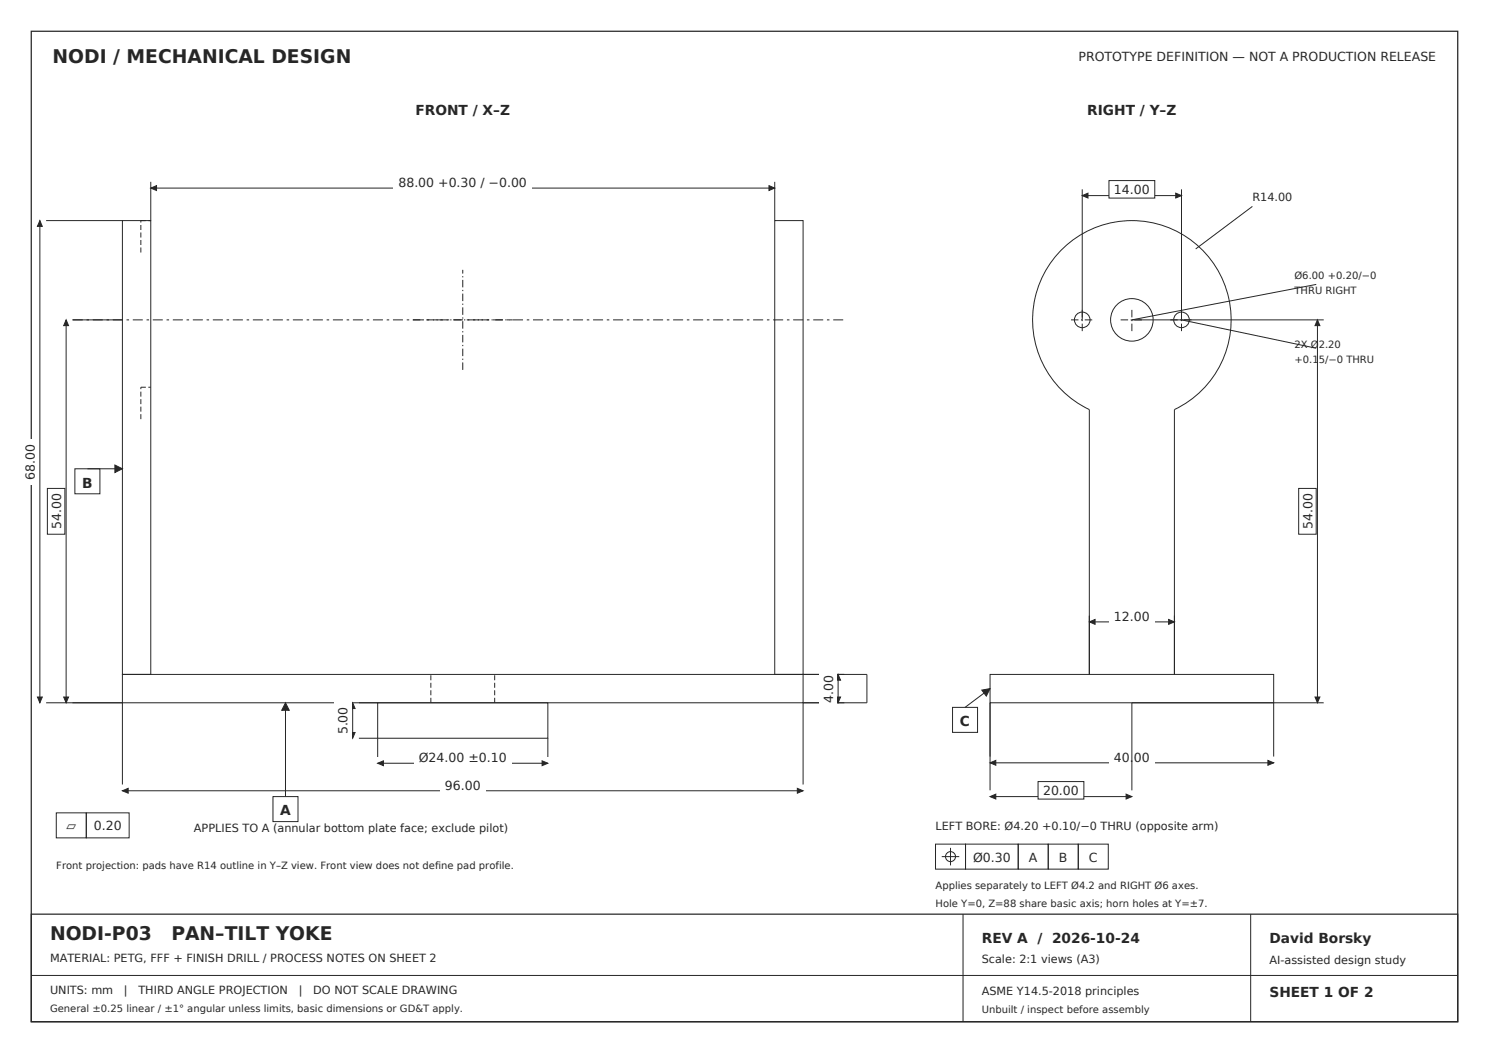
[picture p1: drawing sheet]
<svg xmlns="http://www.w3.org/2000/svg" width="420mm" height="297mm" viewBox="0 0 420 297" stroke-linecap="round" stroke-linejoin="round" font-family="sans-serif">
<path d="M8.8 8.8h402.4v279.4h-402.4zM8.8 257.8h402.4v30.4h-402.4z" fill="none" stroke="#1a2b2e" stroke-width=".35"/>
<path d="M34.5 62.2h8v128h-8zM218.5 62.2h8v128h-8zM34.5 190.2h192v8h-192zM34.5 198.2v23.1M106.5 198.2h48v10h-48zM226.5 190.2h18v8h-18v23.1M34.5 223h192M271.6 257.8v30.4M352.8 257.8v30.4M8.8 275.1h402.4" fill="none" stroke="#1a2b2e" stroke-width=".28"/>
<path d="M39.7 71.2v-9M39.7 62.2h2.8M39.7 118.2v-9M39.7 109.2h2.8M121.5 198.2v-8M139.5 198.2v-8" fill="none" stroke="#1a2b2e" stroke-width=".28" stroke-dasharray="1.4 .7" stroke-linecap="butt"/>
<path d="M116.4 90.2h28.2M130.5 104.3v-28.2" fill="none" stroke="#1a2b2e" stroke-width=".28" stroke-dasharray="2.1 .7 .4 .7" stroke-linecap="butt"/>
<path d="M20.5 90.2h218" fill="none" stroke="#1a2b2e" stroke-width=".28" stroke-dasharray="2.8 1.1 .7 1.1" stroke-linecap="butt"/>
<g fill="#1a2b2e" stroke="#1a2b2e" stroke-width=".28">
<path d="M34.5 223l1.7-.6v1.3z"/>
<path d="M224.9 222.4l1.6 .6-1.6 .7z"/>
</g>
<path d="M124.1 218.8h12.9v4.9h-12.9z" fill-rule="evenodd" fill="#fff"/>
<path d="M42.5 51.3v10.9M42.5 53h176M218.5 51.3v10.9" fill="none" stroke="#1a2b2e" stroke-width=".28"/>
<g fill="#1a2b2e" stroke="#1a2b2e" stroke-width=".28">
<path d="M42.5 53l1.7-.6v1.3z"/>
<path d="M216.9 52.4l1.6 .6-1.6 .7z"/>
</g>
<path d="M111 48.8h39.1v5h-39.1z" fill-rule="evenodd" fill="#fff"/>
<path d="M18.7 90.2v108M20.4 90.2h14.1M20.4 198.2h14.1" fill="none" stroke="#1a2b2e" stroke-width=".28"/>
<g fill="#1a2b2e" stroke="#1a2b2e" stroke-width=".28">
<path d="M18 196.6h1.3l-.6 1.6z"/>
<path d="M18.7 90.2l.6 1.6h-1.3z"/>
</g>
<path d="M13.4 137.8h4.9v12.9h-4.9z" fill-rule="evenodd" fill="#fff" stroke="#1a2b2e" stroke-width=".28"/>
<path d="M11.2 62.2v136M13 62.2h21.5M13 198.2h21.5" fill="none" stroke="#1a2b2e" stroke-width=".28"/>
<g fill="#1a2b2e" stroke="#1a2b2e" stroke-width=".28">
<path d="M10.6 196.6h1.3l-.7 1.6z"/>
<path d="M11.2 62.2l.7 1.6h-1.3z"/>
</g>
<path d="M6 123.8h4.9v12.9h-4.9z" fill-rule="evenodd" fill="#fff"/>
<path d="M226.5 198.2h11.7M226.5 190.2h11.7M236.4 190.2v8" fill="none" stroke="#1a2b2e" stroke-width=".28"/>
<g fill="#1a2b2e" stroke="#1a2b2e" stroke-width=".28">
<path d="M235.7 196.6h1.4l-.7 1.6z"/>
<path d="M236.4 190.2l.7 1.6h-1.4z"/>
</g>
<path d="M231.1 188.9h5v10.7h-5z" fill-rule="evenodd" fill="#fff"/>
<path d="M99.5 198.2v10M101.2 198.2h5.3M101.2 208.2h5.3" fill="none" stroke="#1a2b2e" stroke-width=".28"/>
<g fill="#1a2b2e" stroke="#1a2b2e" stroke-width=".28">
<path d="M98.8 206.6h1.4l-.7 1.6z"/>
<path d="M99.5 198.2l.7 1.6h-1.4z"/>
</g>
<path d="M94.2 197.9h4.9v10.7h-4.9z" fill-rule="evenodd" fill="#fff"/>
<path d="M106.5 208.2v5.3M106.5 215.3h48M154.5 208.2v5.3" fill="none" stroke="#1a2b2e" stroke-width=".28"/>
<g fill="#1a2b2e" stroke="#1a2b2e" stroke-width=".28">
<path d="M106.5 215.3l1.7-.7v1.4z"/>
<path d="M152.9 214.6l1.6 .7-1.6 .7z"/>
</g>
<path d="M116.7 211h27.6v5h-27.6z" fill-rule="evenodd" fill="#fff"/>
<g fill="#1a2b2e" stroke="#1a2b2e" stroke-width=".28">
<path d="M80.5 198.2l1.1 2.1h-2.1z"/>
<path d="M32.4 131.2l2.1 1-2.1 1.1z"/>
<path d="M279.3 215.2l1.6-.7v1.3z"/>
<path d="M357.6 214.5l1.7 .7-1.7 .6z"/>
</g>
<g fill="none" stroke="#1a2b2e" stroke-width=".28">
<path d="M21.1 132.2h7.1v7.1h-7.1zM24.6 132.2h9.9M80.5 198.2v26.5M279.3 190.2h80v8h-80zM279.3 198.2v15.2M307.3 190.2v-74.7a28 28 0 0 1-10-42.7 28 28 0 0 1 43.9 0 28 28 0 0 1-9.9 42.7v74.7M359.3 198.2v15.2M279.3 215.2h80M15.9 229.3h8.4v7h-8.4zM24.3 229.3h12.1v7h-12.1zM77 224.7h7.1v7h-7.1z"/>
<circle cx="305.3" cy="90.2" r="2.2"/>
<circle cx="319.3" cy="90.2" r="6"/>
<circle cx="333.3" cy="90.2" r="2.2"/>
</g>
<path d="M302.1 90.2h6.3M305.3 93.4v-6.4M316.1 90.2h6.3M319.3 93.4v-6.4M330.1 90.2h6.3M333.3 93.4v-6.4" fill="none" stroke="#1a2b2e" stroke-width=".28" stroke-dasharray="2.1 .7 .4 .7" stroke-linecap="butt"/>
<path d="M312.8 210.9h12.9v5h-12.9z" fill-rule="evenodd" fill="#fff"/>
<path d="M307.3 173.6v16.6M307.3 175.4h24M331.3 173.6v16.6" fill="none" stroke="#1a2b2e" stroke-width=".28"/>
<g fill="#1a2b2e" stroke="#1a2b2e" stroke-width=".28">
<path d="M307.3 175.4l1.6-.7v1.4z"/>
<path d="M329.6 174.7l1.7 .7-1.7 .7z"/>
</g>
<path d="M312.8 171.2h12.9v4.9h-12.9z" fill-rule="evenodd" fill="#fff"/>
<path d="M305.3 53.4v36.8M305.3 55.2h28M333.3 53.4v36.8" fill="none" stroke="#1a2b2e" stroke-width=".28"/>
<g fill="#1a2b2e" stroke="#1a2b2e" stroke-width=".28">
<path d="M305.3 55.2l1.6-.7v1.4z"/>
<path d="M331.6 54.5l1.7 .7-1.7 .7z"/>
</g>
<path d="M312.8 50.9h12.9v5h-12.9z" fill-rule="evenodd" fill="#fff" stroke="#1a2b2e" stroke-width=".28"/>
<path d="M319.3 90.2h54.1M371.6 90.2v108M319.3 198.2h54.1" fill="none" stroke="#1a2b2e" stroke-width=".28"/>
<g fill="#1a2b2e" stroke="#1a2b2e" stroke-width=".28">
<path d="M370.9 196.6h1.4l-.7 1.6z"/>
<path d="M371.6 90.2l.7 1.6h-1.4z"/>
</g>
<path d="M366.3 137.8h5v12.9h-5z" fill-rule="evenodd" fill="#fff" stroke="#1a2b2e" stroke-width=".28"/>
<path d="M279.3 198.2v24.7M319.3 198.2v24.7M279.3 224.7h40" fill="none" stroke="#1a2b2e" stroke-width=".28"/>
<g fill="#1a2b2e" stroke="#1a2b2e" stroke-width=".28">
<path d="M279.3 224.7l1.6-.7v1.4z"/>
<path d="M317.6 224l1.7 .7-1.7 .7z"/>
</g>
<path d="M292.8 220.4h12.9v5h-12.9z" fill-rule="evenodd" fill="#fff" stroke="#1a2b2e" stroke-width=".28"/>
<path d="M276.9 194.6l2.4-.4-1.1 2.1z" fill="#1a2b2e" stroke="#1a2b2e" stroke-width=".28"/>
<g fill="none" stroke="#1a2b2e" stroke-width=".28">
<path d="M353.3 58.2l-16 12M333.3 90.2l38 8M371.3 80.2l-52 10M268.7 199.5h7v7.1h-7zM279.3 194.2l-7.1 5.3M263.9 238.1h8.4v7h-8.4zM268.1 239.1v5M272.3 238.1h14.9v7h-14.9zM287.2 238.1h8.5v7h-8.5zM295.7 238.1h8.4v7h-8.4zM304.1 238.1h8.5v7h-8.5zM265.6 241.6h5"/>
<circle cx="268.1" cy="241.6" r="1.41"/>
</g>
<g font-size="5.3" fill="#1a2b2e">
<text x="14.8" y="17.6">NODI / MECHANICAL DESIGN</text>
<text x="14.1" y="265.3">NODI-P03</text>
<text x="48.3" y="265.3">PAN–TILT YOKE</text>
</g>
<g font-size="3.9" fill="#1a2b2e">
<text x="117.2" y="32.4">FRONT / X–Z</text>
<text x="306.7" y="32.4">RIGHT / Y–Z</text>
<text x="23.2" y="137.5">B</text>
<text x="270.8" y="204.8">C</text>
<text x="79" y="230">A</text>
<text x="276.9" y="266">REV A / 2026-10-24</text>
<text x="358.1" y="266">David Borsky</text>
<text x="358.1" y="281.1">SHEET 1 OF 2</text>
</g>
<g font-size="3.5" fill="#1a2b2e">
<text x="304.2" y="17.3">PROTOTYPE DEFINITION — NOT A PRODUCTION RELEASE</text>
<text x="112.4" y="52.7">88.00 +0.30 / −0.00</text>
<text x="314.2" y="54.8">14.00</text>
<text x="9.8" y="135.3" transform="rotate(-90 9.8 135.3)">68.00</text>
<text x="17.2" y="149.3" transform="rotate(-90 17.2 149.3)">54.00</text>
<text x="370.2" y="149.3" transform="rotate(-90 370.2 149.3)">54.00</text>
<text x="314.2" y="175.1">12.00</text>
<text x="235" y="198.1" transform="rotate(-90 235 198.1)">4.00</text>
<text x="98.1" y="207.1" transform="rotate(-90 98.1 207.1)">5.00</text>
<text x="118.1" y="214.9">Ø24.00 ±0.10</text>
<text x="314.2" y="214.8">40.00</text>
<text x="125.5" y="222.7">96.00</text>
<text x="294.2" y="224.3">20.00</text>
<text x="18.8" y="234.2">▱</text>
<text x="26.5" y="234.2">0.20</text>
<text x="274.5" y="243">Ø0.30</text>
<text x="290.2" y="243">A</text>
<text x="298.7" y="243">B</text>
<text x="307.1" y="243">C</text>
</g>
<g font-size="3.2" fill="#1a2b2e">
<text x="353.3" y="56.8">R14.00</text>
<text x="54.7" y="234.6">APPLIES TO A (annular bottom plate face; exclude pilot)</text>
<text x="263.9" y="234.2">LEFT BORE: Ø4.20 +0.10/−0 THRU (opposite arm)</text>
<text x="14.1" y="271.2">MATERIAL: PETG, FFF + FINISH DRILL / PROCESS NOTES ON SHEET 2</text>
<text x="276.9" y="271.6">Scale: 2:1 views (A3)</text>
<text x="358.1" y="272">AI-assisted design study</text>
<text x="14.1" y="280.4">UNITS: mm</text>
<text x="35" y="280.4">|</text>
<text x="39.1" y="280.4">THIRD ANGLE PROJECTION</text>
<text x="84.3" y="280.4">|</text>
<text x="88.4" y="280.4">DO NOT SCALE DRAWING</text>
<text x="276.9" y="280.8">ASME Y14.5-2018 principles</text>
</g>
<g font-size="2.8" fill="#1a2b2e">
<text x="365.1" y="78.8">Ø6.00 +0.20/−0</text>
<text x="365.1" y="83">THRU RIGHT</text>
<text x="365.1" y="98.2">2X Ø2.20</text>
<text x="365.1" y="102.5">+0.15/−0 THRU</text>
<text x="15.9" y="245.1">Front projection: pads have R14 outline in Y–Z view. Front view does not define pad profile.</text>
<text x="263.9" y="250.8">Applies separately to LEFT Ø4.2 and RIGHT Ø6 axes.</text>
<text x="263.9" y="255.7">Hole Y=0, Z=88 share basic axis; horn holes at Y=±7.</text>
<text x="14.1" y="285.4">General ±0.25 linear / ±1° angular unless limits, basic dimensions or GD&amp;T apply.</text>
<text x="276.9" y="285.7">Unbuilt / inspect before assembly</text>
</g>
</svg>
